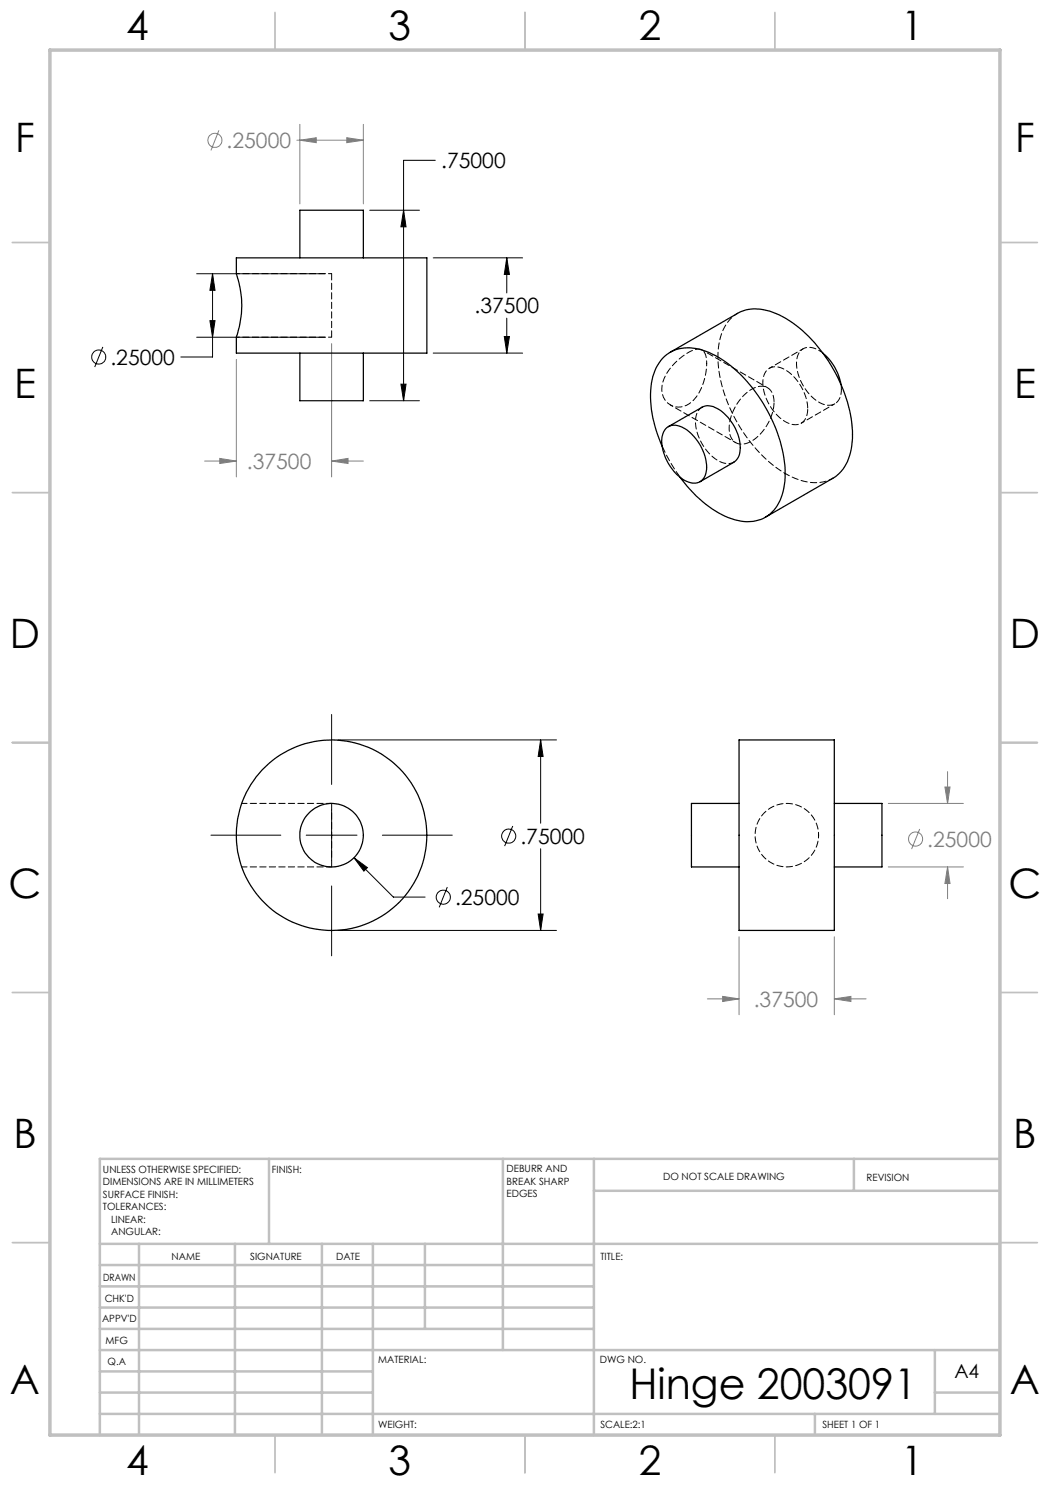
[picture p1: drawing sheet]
<svg xmlns="http://www.w3.org/2000/svg" width="210mm" height="297mm" viewBox="0 0 210 297" stroke-linecap="round" stroke-linejoin="round" font-family="sans-serif">
<g fill="none" stroke="#000" stroke-width=".2">
<path d="M87.1 32.1h-6.4v48M39.3 54.7h25.8M42.5 54.7l.5 3.4h-1zM42.5 54.7v16.7h-6.3M73.9 42h10M80.7 42l.5 3.4h-1zM86.6 51.6h17.9M101.4 51.6l.5 3.3h-1zM101.4 51.6v7M20.6 69.4l-1.7 4M39.3 67.4h25.8M42 64.1h1l-.5 3.3z"/>
<path d="M80.2 76.8h1l-.5 3.3zM86.6 70.6h17.9M100.9 67.3h1l-.5 3.3zM101.4 63.6v7M73.9 80.1h10M66.3 142.9v14M67.6 148h43.7M108.1 148l.5 3.3h-1zM108.1 148v16.6M42.2 167h14M61.2 167h10.2M66.3 162v10.1"/>
<path d="M66.3 177.2v14M70.8 171.6l2.7 1.9-.7 .7zM70.8 171.6l7.9 7.8h6.3M76.5 167h14M89.5 177.4l-1.7 4.1M102.6 165.2l-1.7 4M108.1 169.8v16.3M67.6 186.1h43.7M107.6 182.8h1l-.5 3.3z"/>
<circle cx="19.8" cy="71.4" r="1.41"/>
<circle cx="88.7" cy="179.4" r="1.41"/>
<circle cx="101.7" cy="167.2" r="1.41"/>
</g>
<g fill="none" stroke="#808080" stroke-width=".2">
<path d="M43.8 26.1l-1.6 4M59.4 28h13.3M60 28l3.3-.5v1zM60 24.9v15.9M69.4 27.5l3.3 .5-3.3 .5zM72.7 24.9v15.9M47.3 71.9v23.5M66.3 68.7v26.7M40.9 92.2h6.4M44 91.7l3.3 .5-3.3 .5zM66.3 92.2l3.3-.5v1zM66.3 92.2h6.4"/>
<path d="M189 157.4h1l-.5 3.3zM189.5 154.3v6.4M177.7 160.7h15M177.7 173.4h15M183.9 165.8l-1.6 4M189.5 173.4l.5 3.3h-1zM189.5 173.4v6.3M141.5 199.8h6.3M144.5 199.3l3.3 .5-3.3 .5zM147.8 187.4v15.5M166.9 199.8l3.3-.5v1zM166.9 187.4v15.5"/>
<path d="M166.9 199.8h6.3"/>
<circle cx="43" cy="28.1" r="1.41"/>
<circle cx="183.1" cy="167.8" r="1.42"/>
</g>
<g fill="none" stroke="#c0c0c0" stroke-width=".35">
<path d="M55 2.5v7.5M105 2.5v7.5M155 2.5v7.5M2.5 48.5h7.5M200 48.5h7.5M2.5 98.5h7.5M200 98.5h7.5M2.5 148.5h7.5M200 148.5h7.5M2.5 198.5h7.5M200 198.5h7.5M2.5 248.5h7.5"/>
<path d="M200 248.5h7.5M55 287v7.5M105 287v7.5M155 287v7.5"/>
</g>
<g fill="none" stroke="#c0c0c0" stroke-width=".5">
<path d="M53.8 231.8v17M100.6 231.8v38.2M118.8 231.8v55.2M118.8 238.2h81.2M170.8 231.8v6.4M200 231.8h-180v55.2M20 248.8h180M20 257.3h98.8M20 253h98.8M27.8 248.8v38.2M47 248.8v38.2M64.4 248.8v38.2"/>
<path d="M74.6 248.8v38.2M85 248.8v17M20 265.8h98.8M20 261.5h98.8M20 278.5h54.6M20 274.3h54.6M20 270h180M187 278.5h13M187 270v12.8M20 282.8h180M163 282.8v4.2"/>
</g>
<path d="M10 10h190v277h-190z" fill="none" stroke="#c0c0c0" stroke-width=".7"/>
<path d="M107.6 182.8h1l-.5 3.3zM108.1 148l.5 3.3h-1zM70.8 171.6l2 2.6 .7-.7zM101.4 51.6l.5 3.3h-1zM100.9 67.3h1l-.5 3.3zM80.7 42l.5 3.4h-1zM80.2 76.8h1l-.5 3.3zM42 64.1h1l-.5 3.3zM42.5 54.7l.5 3.4h-1z" fill="#000"/>
<path d="M44 91.7l3.3 .5-3.3 .5zM66.3 92.2l3.3-.5v1zM69.4 27.5l3.3 .5-3.3 .5zM60 28l3.3-.5v1zM189 157.4h1l-.5 3.3zM189.5 173.4l.5 3.3h-1zM144.5 199.3l3.3 .5-3.3 .5zM166.9 199.8l3.3-.5v1z" fill="#808080"/>
<g fill="none" stroke="#000" stroke-width=".25">
<path d="M47.3 51.6h38.1v19h-38.1v-3.2a19.5 19.5 0 0 0 0-12.7zM60 51.6v-9.6h12.7v9.6M60 70.6v9.5h12.7v-9.5M134.1 70.4l13.4-7.7a8.4 8.4 0 0 1 7.7 0 26.2 26.2 0 0 1 11.9 11.9 24.7 24.7 0 0 1 3.2 15.2 8.2 8.2 0 0 1-3.8 5.9l-13.4 7.7M164.6 70.7a10.4 10.4 0 0 1 3.6 6.2M132.4 89.2a21.8 21.8 0 0 1-1.8-13.9 7.2 7.2 0 0 1 9.2-5.5 21.5 21.5 0 0 1 11.3 8.7 28.5 28.5 0 0 1 5.9 17 9.2 9.2 0 0 1-3.9 7.9 8.5 8.5 0 0 1-8.1-.1 24.5 24.5 0 0 1-9-7.8M133.1 85.8a2.97 2.97 0 0 1 3.9 0 9.6 9.6 0 0 1 4.3 8.5 2.51 2.51 0 0 1-3.9 2 9.5 9.5 0 0 1-5-8.9l.4-1.1zM133.7 85.3l6.7-3.8a3.8 3.8 0 0 1 4.1 .9 9.4 9.4 0 0 1 3.4 8.4l-.4 .9-.7 .8-6.8 3.8M147.8 148h19.1v38.1h-19.1zM147.8 160.7h-9.5v12.7h9.5M166.9 160.7h9.5v12.7h-9.5"/>
<circle cx="66.3" cy="167.1" r="6.4"/>
<circle cx="66.3" cy="167.1" r="19"/>
</g>
<path d="M66.3 54.7v12.7M66.3 160.7v12.7" fill="none" stroke="#000" stroke-width=".2" stroke-dasharray="1.3 .6"/>
<path d="M164.6 70.6a3.5 3.5 0 0 0-4.3-.6 4.5 4.5 0 0 0-.7 4.5 9 9 0 0 0 5.5 6.5 2.53 2.53 0 0 0 3.2-2.7v-.4M146.8 92.4a3.7 3.7 0 0 1-4.2-1 9.4 9.4 0 0 1-3.4-8.3l.5-1 .7-.7M48.4 173.4h17.9M66.3 160.7h-17.9" fill="none" stroke="#000" stroke-width=".2" stroke-dasharray="1.3 .6" stroke-dashoffset=".2"/>
<path d="M66.3 54.7h-19M47.3 67.4h19M160.6 69.8l-6.7 3.8M160.2 84.6l6.8-3.8" fill="none" stroke="#000" stroke-width=".2" stroke-dasharray="1.3 .6" stroke-dashoffset=".6"/>
<path d="M153.5 77.5l-13.1-7.5M134.1 81l13 7.5M163.7 167a6.3 6.3 0 0 0-9.3-5.6 6.3 6.3 0 0 0-.5 10.9 6.3 6.3 0 0 0 9.8-4.7v-.6" fill="none" stroke="#000" stroke-width=".2" stroke-dasharray="1.3 .6" stroke-dashoffset=".7"/>
<path d="M147.5 62.7a8.9 8.9 0 0 0-3.9 7.6 28.5 28.5 0 0 0 6.7 18.4 19.8 19.8 0 0 0 11.4 7.7 7.4 7.4 0 0 0 4.9-.8" fill="none" stroke="#000" stroke-width=".2" stroke-dasharray="1.3 .6" stroke-dashoffset=".4"/>
<path d="M132.4 89.2a32.8 32.8 0 0 0 3.6 6.2M154.8 80.4a2.74 2.74 0 0 0-2.5-3.2 7.4 7.4 0 0 0-5.5 4.6 6.4 6.4 0 0 0-.4 6 2.67 2.67 0 0 0 3.7 .5 9.9 9.9 0 0 0 4.7-7.9M161.5 81.7a2.74 2.74 0 0 1-2.4 3.2 7.4 7.4 0 0 1-5.5-4.5 6.4 6.4 0 0 1-.5-6 2.67 2.67 0 0 1 3.8-.5 9.9 9.9 0 0 1 4.6 7.8" fill="none" stroke="#000" stroke-width=".2" stroke-dasharray="1.3 .6" stroke-dashoffset="-.1"/>
<path d="M141.3 72.7v-.6a2.09 2.09 0 0 0-1.4-2.3 6.6 6.6 0 0 0-4.2 2.1 7.8 7.8 0 0 0-3.3 6.8 3.5 3.5 0 0 0 2.7 2.7 3.5 3.5 0 0 0 3.6-1.3 11.6 11.6 0 0 0 2.6-7.4" fill="none" stroke="#000" stroke-width=".2" stroke-dasharray="1.3 .6" stroke-dashoffset=".8"/>
<path d="M168.3 77.9l-.1-1" fill="none" stroke="#000" stroke-width=".2" stroke-dasharray="1.3 .6" stroke-dashoffset=".5"/>
<text font-size="8.5" x="125.9" y="279.7">Hinge 2003091</text>
<g font-size="8.1">
<text x="25.2" y="8">4</text>
<text x="77.7" y="8">3</text>
<text x="127.7" y="8">2</text>
<text x="180.2" y="8">1</text>
<text x="3" y="30.4">F</text>
<text x="203" y="30.4">F</text>
<text x="2.8" y="79.6">E</text>
<text x="202.8" y="79.6">E</text>
<text x="2" y="129.6">D</text>
<text x="202" y="129.6">D</text>
<text x="1.7" y="179.6">C</text>
<text x="201.7" y="179.6">C</text>
<text x="2.7" y="229.6">B</text>
<text x="202.7" y="229.6">B</text>
<text x="2" y="278.9">A</text>
<text x="202" y="278.9">A</text>
<text x="25.2" y="295">4</text>
<text x="77.7" y="295">3</text>
<text x="127.7" y="295">2</text>
<text x="180.2" y="295">1</text>
</g>
<g font-size="4.2" fill="#808080">
<text x="45.3" y="29.6">.25000</text>
<text x="49.4" y="93.8">.37500</text>
<text x="185.5" y="169.3">.25000</text>
<text x="150.7" y="201.4">.37500</text>
</g>
<g font-size="4.2">
<text x="88.2" y="33.6">.75000</text>
<text x="94.9" y="62.7">.37500</text>
<text x="22.1" y="72.9">.25000</text>
<text x="104.1" y="168.8">.75000</text>
<text x="91" y="181">.25000</text>
</g>
<text font-size="3.9" x="190.9" y="275.5">A4</text>
<g font-size="2">
<text x="20.6" y="234.6">UNLESS OTHERWISE SPECIFIED:</text>
<text x="20.6" y="237.1">DIMENSIONS ARE IN MILLIMETERS</text>
<text x="20.6" y="239.6">SURFACE FINISH:</text>
<text x="54.4" y="234.6">FINISH:</text>
<text x="101.3" y="234.5">DEBURR AND</text>
<text x="101.3" y="237">BREAK SHARP</text>
<text x="101.3" y="239.5">EDGES</text>
<text x="132.6" y="236">DO NOT SCALE DRAWING</text>
<text x="173.3" y="236.2">REVISION</text>
<text x="20.6" y="242.1">TOLERANCES:</text>
<text x="22.2" y="244.6">LINEAR:</text>
<text x="22.2" y="247.1">ANGULAR:</text>
<text x="34.3" y="252">NAME</text>
<text x="50" y="251.9">SIGNATURE</text>
<text x="67.2" y="251.9">DATE</text>
<text x="120.1" y="251.9">TITLE:</text>
<text x="20.6" y="256.1">DRAWN</text>
<text x="20.9" y="260.3">CHK'D</text>
<text x="20.4" y="264.4">APPV'D</text>
<text x="21.1" y="268.8">MFG</text>
<text x="21.5" y="273">Q.A</text>
<text x="75.6" y="272.5">MATERIAL:</text>
<text x="120" y="272.5">DWG NO.</text>
<text x="75.6" y="285.5">WEIGHT:</text>
<text x="120.1" y="285.6">SCALE:2:1</text>
<text x="164.5" y="285.6">SHEET 1 OF 1</text>
</g>
</svg>
